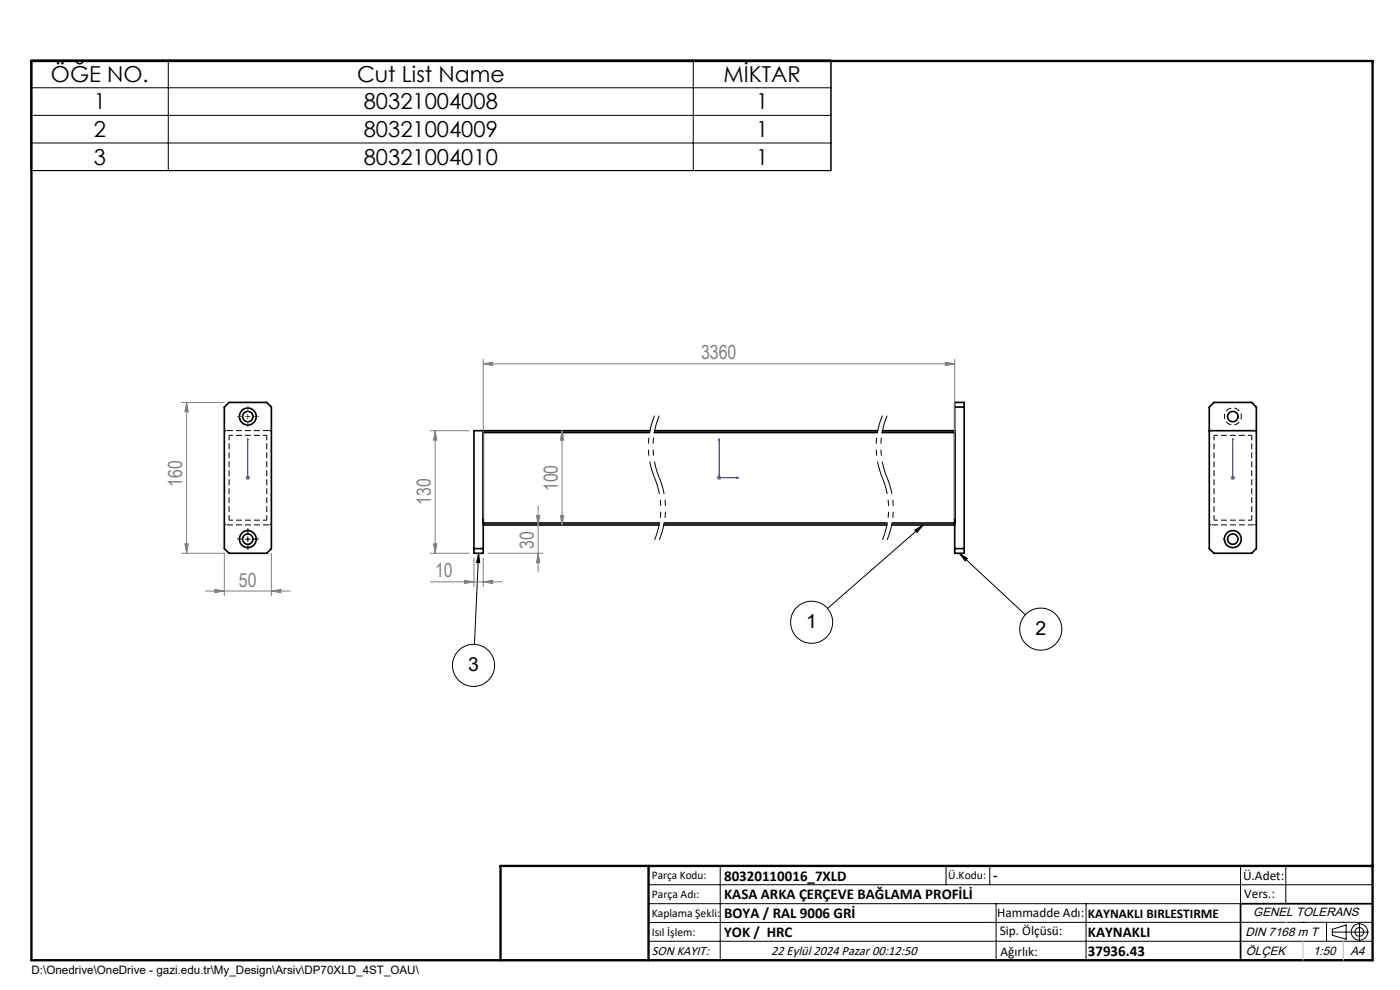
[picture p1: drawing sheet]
<svg xmlns="http://www.w3.org/2000/svg" width="297mm" height="210mm" viewBox="0 0 297 210" stroke-linecap="round" stroke-linejoin="round" font-family="sans-serif">
<g fill="none" stroke="#000" stroke-width=".35">
<path d="M48.6 85.4h8l1 1v30l-1 1h-8l-1-1v-30zM102.5 91.4v26h-2v-26h37.4M102.5 91.7h35.3M138.8 91.7h47.3M138.9 91.4h47.3M187.1 91.7h15.4M187.2 91.4h15.3M202.5 85.4h2v32h-2zM202.5 86.4h2M256.5 91.4h10M257.5 85.4h8l1 1v30l-1 1h-8l-1-1v-30zM100.5 116.4h2"/>
<path d="M102.5 110.9h37.4M102.5 111.4h37.3M140.8 111.4h47.3M140.9 110.9h47.3M189.2 111.4h13.3M189.2 110.9h13.3M202.5 116.4h2M291.2 191.7h-28v12M106.2 203.7h185"/>
<circle cx="52.6" cy="88.4" r="1.79"/>
<circle cx="52.6" cy="88.4" r="1.1"/>
<circle cx="261.5" cy="88.4" r="1.1"/>
<circle cx="52.6" cy="114.4" r="1.79"/>
<circle cx="52.6" cy="114.4" r="1.1"/>
<circle cx="261.5" cy="114.4" r="1.81"/>
<circle cx="261.5" cy="114.4" r="1.1"/>
</g>
<path d="M47.6 91.3h.4M48 91.3l-.3 .2-.1 .2M57.2 91.3h.4M57.6 91.7l-.1-.2-.3-.2M256.5 91.7l.2-.2 .2-.2M266.1 91.3l.3 .2 .1 .2M47.6 110.9l.1 .3 .3 .1M57.2 111.3l.3-.1 .1-.3M256.9 111.3l-.2-.1-.2-.3M266.5 110.9l-.1 .3-.3 .1" fill="none" stroke="#000" stroke-width=".21" stroke-dasharray="1.3 .6" stroke-linecap="butt"/>
<path d="M57.2 91.3h-9.2M48 111.3h9.2M266.1 111.3h-9.2" fill="none" stroke="#000" stroke-width=".21" stroke-dasharray="1.3 .6" stroke-dashoffset="-.2" stroke-linecap="butt"/>
<path d="M48.6 92.3v18M265.5 92.3v18M56.6 110.3v-18M257.5 110.3v-18" fill="none" stroke="#000" stroke-width=".21" stroke-dasharray="1.3 .6" stroke-dashoffset=".2" stroke-linecap="butt"/>
<path d="M56.6 92.3h-8M257.5 92.3h8M48.6 110.3h8M265.5 110.3h-8" fill="none" stroke="#000" stroke-width=".21" stroke-dasharray="1.3 .6" stroke-dashoffset=".4" stroke-linecap="butt"/>
<path d="M259.7 88.3a1.8 1.8 0 0 1 2.6-1.6 1.8 1.8 0 0 1 .4 3.1 1.8 1.8 0 0 1-2.9-1.1l-.1-.4" fill="none" stroke="#000" stroke-width=".21" stroke-dasharray="1.3 .6" stroke-dashoffset=".7" stroke-linecap="butt"/>
<g fill="none" stroke="#000" stroke-width=".21">
<path d="M6.6 12.8h169.7v23.4h-169.7zM6.6 18.6h169.7M35.7 12.8v23.4M147.1 12.8v23.4M6.6 24.5h169.7M6.6 30.3h169.7M52.1 114.4h1M52.6 113.9v1M101.5 117.4l-.9 19.3M101.5 117.4l.3 2-.7-.1zM194.1 112.4l1.7-1-1.2 1.6zM195.8 111.4l-20.3 17.7"/>
<path d="M203.5 117.4l1.7 1.1-.4 .5zM203.5 117.4l14 13M137.6 187.7h153.6M137.6 191.7h153.6M137.6 199.7h153.6M152.8 183.7v20M200.7 183.7v4M210 183.7v4M211.3 191.7v12M230.4 191.7v12M263.2 183.7v20M272.8 183.7v8"/>
<path d="M276.4 195.6h.1M281.4 195.6v4.1M282.6 197.7h7.8M282.6 197.1l3-.9v3l-3-.8zM285 195.6h.1M288.4 195.8v3.8M291.2 195.6l-153.6 .1"/>
<circle cx="172.2" cy="132" r="4.5"/>
<circle cx="220.8" cy="133.5" r="4.5"/>
<circle cx="100.5" cy="141.1" r="4.5"/>
<circle cx="288.4" cy="197.7" r="1.74"/>
<circle cx="288.4" cy="197.7" r=".93"/>
</g>
<path d="M138.9 88.2a17.1 17.1 0 0 0 0 13.1M139.9 88.2a17.1 17.1 0 0 0 0 13.1M187.2 88.2a17.1 17.1 0 0 0 0 13.1M188.2 88.2a17.1 17.1 0 0 0 0 13.1M138.9 101.3a17.1 17.1 0 0 1 0 13.2M139.9 101.3a17.1 17.1 0 0 1 0 13.2M187.2 101.3a17.1 17.1 0 0 1 0 13.2M188.2 101.3a17.1 17.1 0 0 1 0 13.2" fill="none" stroke="#000" stroke-width=".21" stroke-dasharray="6.3 1.3 1.3 1.3 1.3 1.3" stroke-dashoffset="2.8" stroke-linecap="butt"/>
<path d="M52.6 93.1v.3v-.3M52.6 93.1v8.2M152.5 93.1v8.2h4.2M152.5 93.1l.1 .3h-.2zM261.5 93.1v.3v-.3M261.5 93.1v8.2M52.6 101.2v.3zM52.6 101.3h.1M156.3 101.2l.4 .1-.4 .2zM261.5 101.2v.3zM261.5 101.3h.1" fill="none" stroke="#00f" stroke-width=".21"/>
<g fill="none" stroke="#808080" stroke-width=".21">
<path d="M102.5 77.2l2-.4v.7zM102.5 76.2v33.8M102.5 77.2h100M200.5 76.8l2 .4-2 .3zM202.5 76.2v33.8M38.6 85.4h9M39.6 85.4v32M39.6 85.4l.3 1.9h-.7zM91.3 91.4h8.2M92.3 91.4v26M92.3 91.4l.4 2h-.7zM119.2 91.4l.4 2h-.7z"/>
<path d="M119.2 91.4v20M38.6 117.4h9v9M39.2 115.3h.7l-.3 2.1zM52.1 101.3h1M52.2 101l.7 .7M52.6 100.9v.9M52.9 101l-.7 .7M57.6 117.4v9M91.3 117.4h8.2M92 115.3h.7l-.4 2.1zM100.5 118.3v6.2M102.5 118.3v6.2"/>
<path d="M103.5 117.4h11.6M113.8 109.4h.7l-.3 2zM114.2 107.3v14M114.2 117.4l.3 2h-.7zM118.9 109.4h.7l-.4 2zM152 101.3h1M152.2 101l.7 .7M152.5 100.9v.9M152.9 101l-.7 .7M261 101.3h1M261.2 101l.7 .7M261.5 100.9v.9"/>
<path d="M261.9 101l-.7 .7M43.6 125.4h18M45.6 125l2 .4-2 .3zM57.6 125.4l2-.4v.7zM91.3 123.4h15.2M98.5 123.1l2 .3-2 .4zM102.5 123.4l2-.3v.7z"/>
</g>
<path d="M51.6 114.3h-1.3M52.6 113.3v-1.3M52.6 115.3v1.3M53.6 114.3h1.3" fill="none" stroke="#000" stroke-width=".21" stroke-dasharray="15.2 1.3 1.3 1.3" stroke-linecap="butt"/>
<path d="M51.6 88.3h-1.3M52.6 87.3v-1.3M52.6 89.3v1.3M53.6 88.3h1.3" fill="none" stroke="#808000" stroke-width=".21" stroke-dasharray="15.2 1.3 1.3 1.3" stroke-linecap="butt"/>
<path d="M52.1 88.4h1M52.6 87.9v1" fill="none" stroke="#808000" stroke-width=".21"/>
<path d="M6.7 12.9h284.5v190.8h-284.5zM137.6 183.7v20M291.2 183.7h-185v20" fill="none" stroke="#000" stroke-width=".5"/>
<path d="M272.8 195.6h.1M276.4 199.7v4M285 199.7v4" fill="none" stroke="#c0c0c0" stroke-width=".21"/>
<path d="M194.1 112.4l1.7-1-1.2 1.6zM203.5 117.4l1.7 1.1-.4 .5zM101.5 117.4l.3 2-.7-.1z" fill="#000"/>
<g fill="#00f">
<path d="M156.3 101.2l.4 .1-.4 .2zM152.5 93.1l.1 .3h-.2z"/>
<path d="M52.6 101.2v.3zM52.6 93.1v.3z"/>
<path d="M261.5 101.2v.3zM261.5 93.1v.3z"/>
</g>
<g fill="#808080">
<path d="M200.5 76.8l2 .4-2 .3zM102.5 77.2l2-.4v.7zM57.6 125.4l2-.4v.7zM45.6 125l2 .4-2 .3z"/>
<path d="M98.5 123.1l2 .3-2 .4zM102.5 123.4l2-.3v.7z"/>
<path d="M118.9 109.4h.7l-.4 2zM119.2 91.4l.4 2h-.7z"/>
<path d="M113.8 109.4h.7l-.3 2zM114.2 117.4l.3 2h-.7zM92.3 91.4l.4 2h-.7zM92 115.3h.7l-.4 2.1zM39.6 85.4l.3 1.9h-.7zM39.2 115.3h.7l-.3 2.1z"/>
</g>
<g font-size="4.7">
<text x="10.8" y="17.3">ÖĞE NO.</text>
<text x="75.7" y="17.3">Cut List Name</text>
<text x="153.5" y="17.3">MİKTAR</text>
<text x="19.9" y="23.2">1</text>
<text x="77.2" y="23.2">80321004008</text>
<text x="160.4" y="23.2">1</text>
<text x="19.9" y="29.1">2</text>
<text x="77.2" y="29.1">80321004009</text>
<text x="160.4" y="29.1">1</text>
<text x="19.9" y="34.9">3</text>
<text x="77.2" y="34.9">80321004010</text>
<text x="160.4" y="34.9">1</text>
</g>
<g font-size="4.1" fill="#808080">
<text x="148.7" y="76.2">3360</text>
<text x="38.7" y="103.3" transform="rotate(-90 38.7 103.3)">160</text>
<text x="91.4" y="107" transform="rotate(-90 91.4 107)">130</text>
<text x="118.3" y="104.2" transform="rotate(-90 118.3 104.2)">100</text>
<text x="113.3" y="116.5" transform="rotate(-90 113.3 116.5)">30</text>
<text x="50.7" y="124.4">50</text>
<text x="92.3" y="122.5">10</text>
</g>
<g font-size="4.1">
<text x="171.1" y="133.3">1</text>
<text x="219.7" y="134.7">2</text>
<text x="99.3" y="142.4">3</text>
</g>
<g font-size="3.2">
<text x="153.6" y="186.8">80320110016_7XLD</text>
<text x="153.6" y="190.8">KASA ARKA ÇERÇEVE BAĞLAMA PROFİLİ</text>
<text x="210.7" y="186.6">-</text>
<text x="153.6" y="194.8">BOYA / RAL 9006 GRİ</text>
<text x="153.6" y="198.8">YOK / HRC</text>
<text x="230.8" y="198.7">KAYNAKLI</text>
<text x="230.8" y="202.8">37936.43</text>
</g>
<g font-size="2.8">
<text x="263.7" y="186.7">Ü.Adet:</text>
<text x="263.9" y="190.5">Vers.:</text>
<text x="211.5" y="194.5">Hammadde Adı:</text>
<text x="230.8" y="194.7">KAYNAKLI BIRLESTIRME</text>
<text x="138.3" y="202.6">SON KAYIT:</text>
<text x="163.6" y="202.6">22 Eylül 2024 Pazar 00:12:50</text>
<text x="212.1" y="198.4">Sip. Ölçüsü:</text>
<text x="212.2" y="202.7">Ağırlık:</text>
</g>
<g font-size="2.6">
<text x="265.9" y="194.4">GENEL TOLERANS</text>
<text x="264.2" y="198.5">DIN 7168 m T</text>
<text x="264.3" y="202.6">ÖLÇEK</text>
<text x="278.5" y="202.6">1:50</text>
<text x="286.5" y="202.6">A4</text>
</g>
<g font-size="2.5">
<text x="138.3" y="186.4">Parça Kodu:</text>
<text x="138.3" y="190.5">Parça Adı:</text>
<text x="201.2" y="186.5">Ü.Kodu:</text>
<text x="138.3" y="194.5">Kaplama Şekli:</text>
<text x="138.3" y="198.6">Isıl İşlem:</text>
<text x="6.7" y="206.7">D:\Onedrive\OneDrive - gazi.edu.tr\My_Design\Arsiv\DP70XLD_4ST_OAU\</text>
</g>
</svg>
